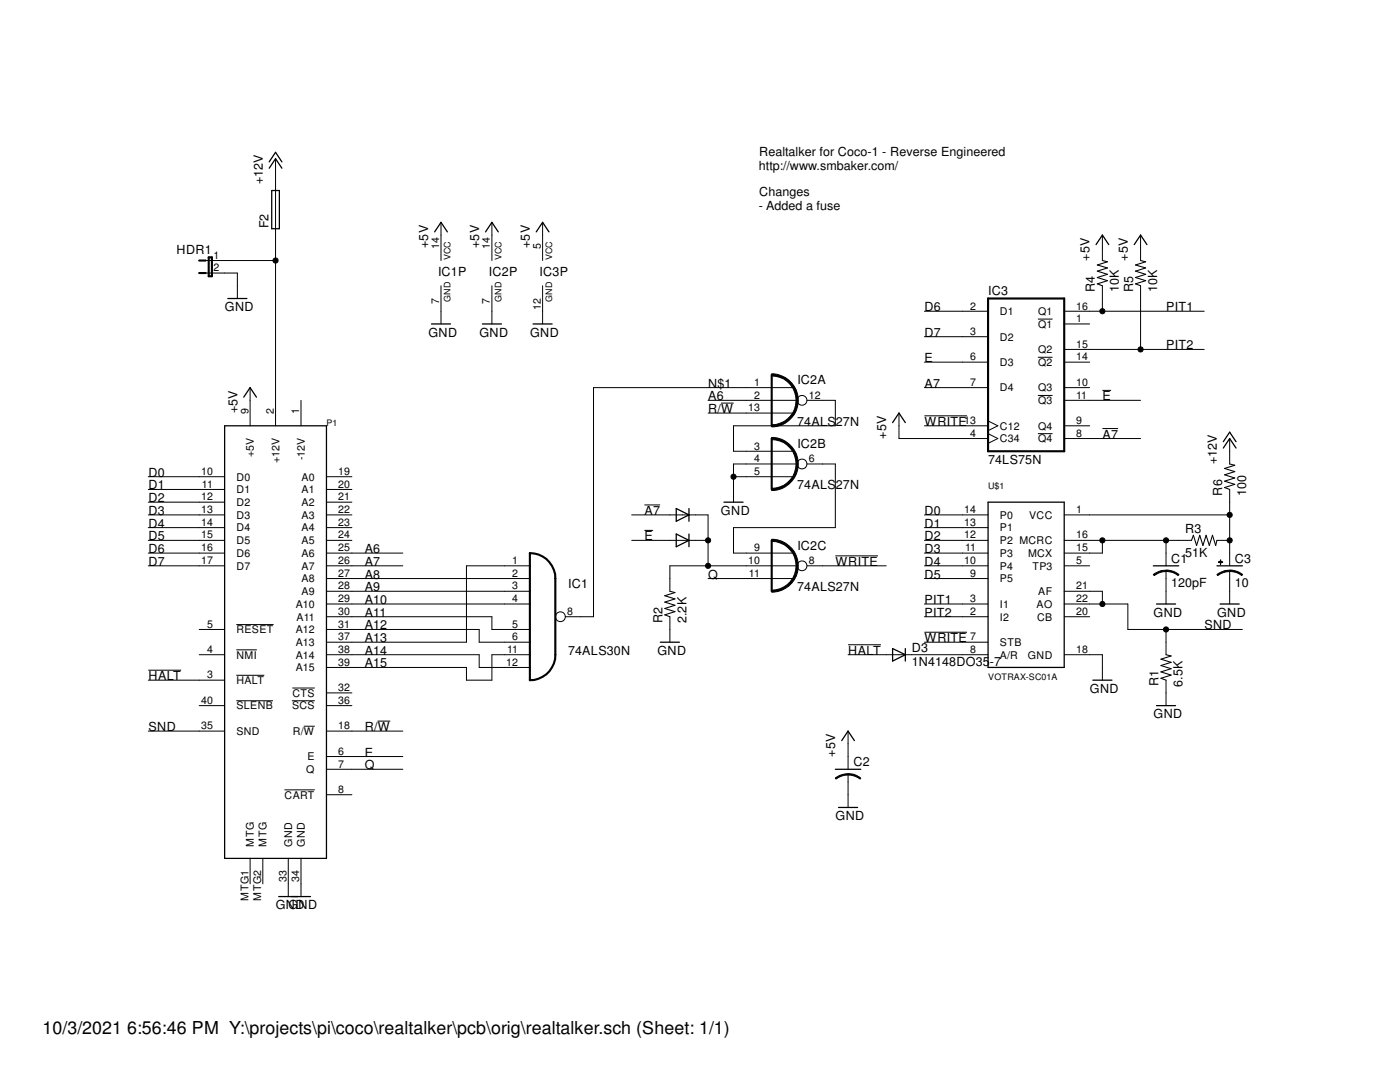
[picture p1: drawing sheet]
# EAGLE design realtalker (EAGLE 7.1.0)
COMPANY_NAME: Mark J. Blair, NF6X; DOCUMENT_ID: CoCoEPROMpak_v1.0; REV: 1.0

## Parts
C1  120pF  C-US025-025X050  [C025-025X050]
C2  C-US025-025X050  [C025-025X050]
C3  10  CPOL-USE2.5-6  [E2,5-6]
D1  1N4148DO35-7  [DO35-7]
D2  1N4148DO35-7  [DO35-7]
D3  1N4148DO35-7  [DO35-7]
F2  PTC_FUSE  [PTC_0.400]
HDR1  JP1E  [JP1]
IC1  74ALS30N  [DIL14]
IC2  74ALS27N  [DIL14]
IC3  74LS75N  [DIL16]
P1  COCO-CARTRT  [COCO-CART-RT]
R1  6.5K  R-US_0204/7  [0204/7]
R2  2.2K  R-US_0204/7  [0204/7]
R3  51K  R-US_0204/7  [0204/7]
R4  10K  R-US_0204/7  [0204/7]
R5  10K  R-US_0204/7  [0204/7]
R6  100  R-US_0204/7  [0204/7]
U$1  VOTRAX-SC01A  [DIL22-4]

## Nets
!A7: D2.A IC3.8(!Q4)
!E: D1.A IC3.11(!Q3)
!HALT: D3.A P1.3(!HALT)
!WRITE: IC2.8(C:O) IC3.13(C12) U$1.7(STB)
+5V [PWR]: C2.1 IC1.14(VCC) IC2.14(P:VCC) IC3.4(C34) IC3.5(VCC) P1.9(+5V) R4.2 R5.2
+12V [PWR]: F2.2 R6.2
A6: IC2.2(A:I1) P1.25(A6)
A7: IC3.7(D4) P1.26(A7)
A8: IC1.2(I1) P1.27(A8)
A9: IC1.3(I2) P1.28(A9)
A10: IC1.4(I3) P1.29(A10)
A11: IC1.5(I4) P1.30(A11)
A12: IC1.6(I5) P1.31(A12)
A13: IC1.1(I0) P1.37(A13)
A14: IC1.12(I7) P1.38(A14)
A15: IC1.11(I6) P1.39(A15)
D0: P1.10(D0) U$1.14(P0)
D1: P1.11(D1) U$1.13(P1)
D2: P1.12(D2) U$1.12(P2)
D3: P1.13(D3) U$1.11(P3)
D4: P1.14(D4) U$1.10(P4)
D5: P1.15(D5) U$1.9(P5)
D6: IC3.2(D1) P1.16(D6)
D7: IC3.3(D2) P1.17(D7)
E: IC3.6(D3) P1.6(E)
GND: C1.2 C2.2 C3.- HDR1.2 IC1.7(GND) IC2.4(B:I1) IC2.5(B:I2) IC2.7(P:GND) IC3.12(GND) P1.33(GND) P1.34(GND) R1.1 R2.1 U$1.18(GND)
N$1: IC1.8(O) IC2.1(A:I0)
N$2: D3.C U$1.8(A/R)
N$3: C1.1 R3.1 U$1.15(MCX) U$1.16(MCRC)
N$4 [PWR]: F2.1 HDR1.1 P1.2(+12V)
N$5: C3.+ R3.2 R6.1 U$1.1(VCC)
N$6: IC2.3(B:I0) IC2.12(A:O)
N$7: IC2.6(B:O) IC2.9(C:I0)
N$8: D1.C D2.C IC2.10(C:I1) R2.2
PIT1: IC3.16(Q1) R4.1 U$1.3(I1)
PIT2: IC3.15(Q2) R5.1 U$1.2(I2)
Q: IC2.11(C:I2) P1.7(Q)
R/!W: IC2.13(A:I2) P1.18(R/!W)
SND: P1.35(SND) R1.2 U$1.21(AF) U$1.22(AO)
Unconnected: IC3.1(!Q1) IC3.9(Q4) IC3.10(Q3) IC3.14(!Q2) P1.1(-12V) P1.4(!NMI) P1.5(!RESET) P1.8(!CART) P1.19(A0) P1.20(A1) P1.21(A2) P1.22(A3) P1.23(A4) P1.24(A5) P1.32(!CTS) P1.36(!SCS) P1.40(!SLENB) P1.MTG1(MTG) P1.MTG2(MTG) U$1.5(TP3) U$1.20(CB)

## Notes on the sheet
- Realtalker for Coco-1 - Reverse Engineered
  http://www.smbaker.com/
  
  Changes
  - Added a fuse

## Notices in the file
Copyright 2013 Mark J. Blair
Distributed under GPLv3
CoCoEPROMpak is a free hardware design: you can redistribute it and/or modify it under the terms of the GNU General Public License as published by the Free Software Foundation, either version 3 of the License, or (at your option) any later version.
